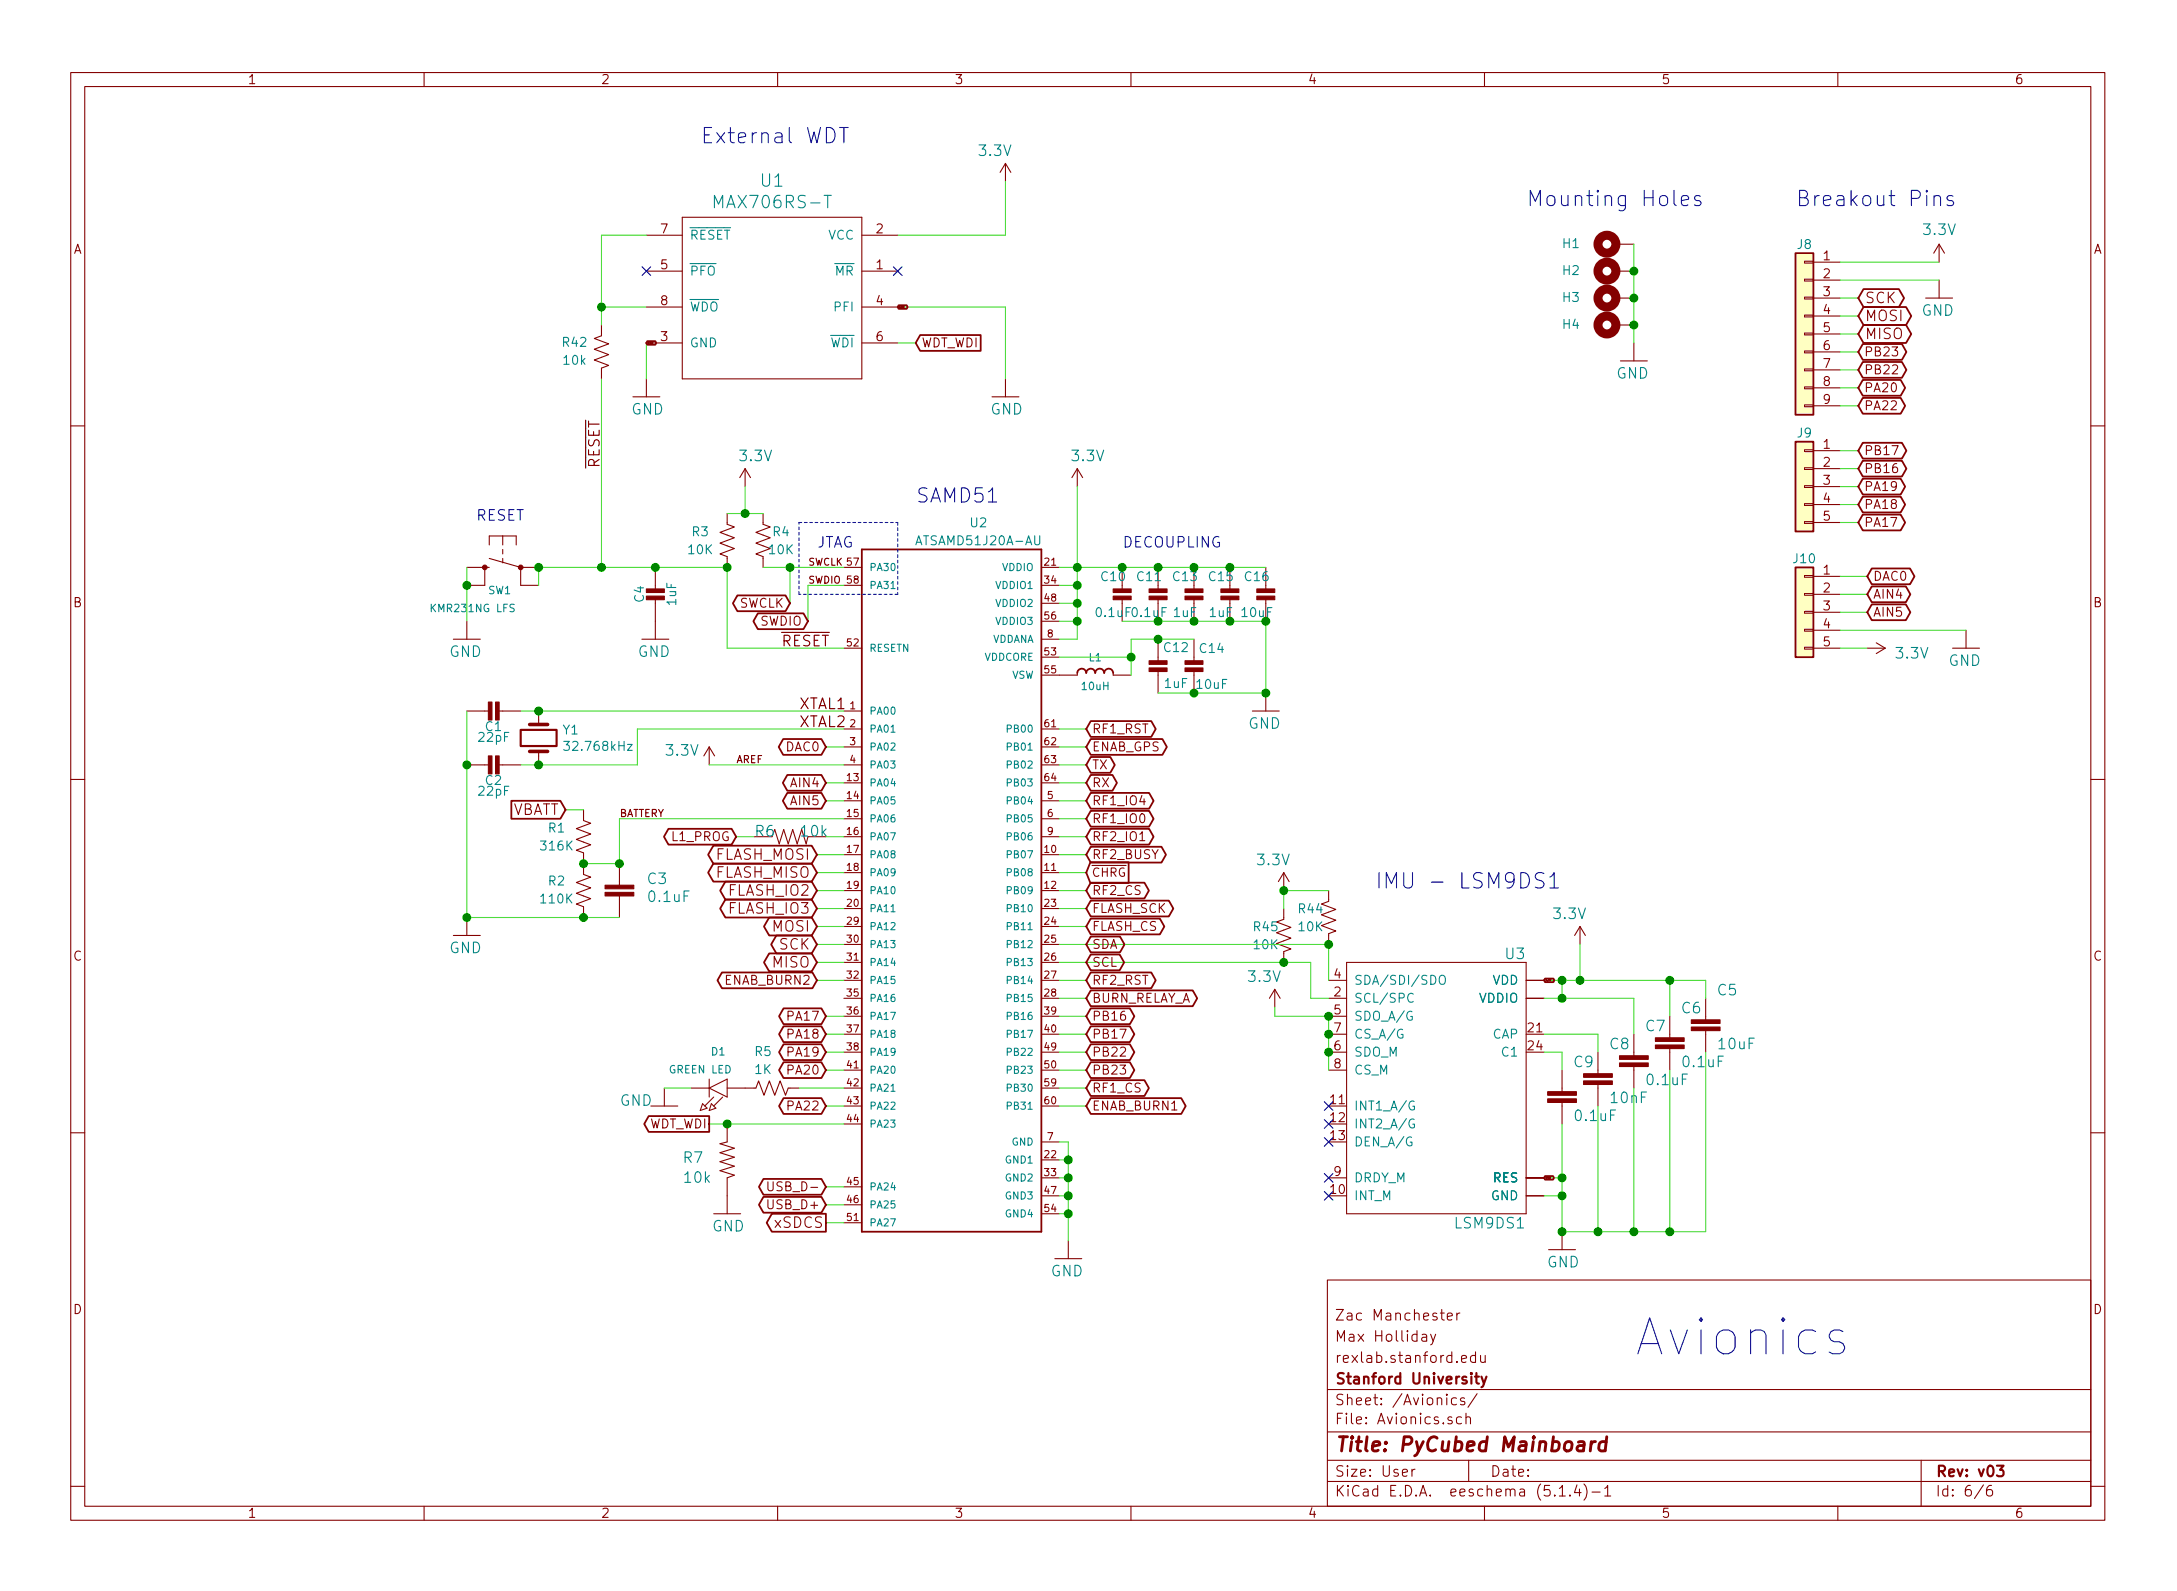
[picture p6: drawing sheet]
EESchema Schematic File Version 4
LIBS:mainboard-cache
EELAYER 30 0
EELAYER END
$Descr User 12117 8851
encoding utf-8
Sheet 6 6
Title "PyCubed Mainboard"
Date ""
Rev "v03"
Comp "Stanford University"
Comment1 "rexlab.stanford.edu"
Comment2 "Max Holliday"
Comment3 "Zac Manchester"
Comment4 ""
$EndDescr
Wire Wire Line
	3600 1900 3600 2100
Text GLabel 3600 1900 2    10   BiDi ~ 0
GND
Wire Wire Line
	8600 6550 8700 6550
Wire Wire Line
	8700 6550 8700 6250
Wire Wire Line
	8600 6650 8700 6650
Wire Wire Line
	8700 6650 8700 6550
Wire Wire Line
	8700 6650 8700 6850
Wire Wire Line
	9500 5850 9500 6850
Wire Wire Line
	9300 5950 9300 6850
Wire Wire Line
	9500 6850 9300 6850
Wire Wire Line
	9100 6050 9100 6850
Wire Wire Line
	9300 6850 9100 6850
Wire Wire Line
	8900 6150 8900 6850
Wire Wire Line
	9100 6850 8900 6850
Wire Wire Line
	8900 6850 8700 6850
Connection ~ 8700 6550
Connection ~ 8700 6650
Connection ~ 9300 6850
Connection ~ 9100 6850
Connection ~ 8900 6850
Connection ~ 8700 6850
Text GLabel 8600 6550 2    10   BiDi ~ 0
GND
Wire Wire Line
	5000 1700 5600 1700
Wire Wire Line
	5600 1700 5600 2100
Text GLabel 5000 1700 2    10   BiDi ~ 0
GND
Wire Wire Line
	8600 5450 8700 5450
Wire Wire Line
	8700 5450 8800 5450
Wire Wire Line
	8800 5450 9300 5450
Wire Wire Line
	9300 5450 9500 5450
Wire Wire Line
	9500 5450 9500 5550
Wire Wire Line
	8600 5550 8700 5550
Wire Wire Line
	8700 5550 8700 5450
Wire Wire Line
	8800 5250 8800 5450
Wire Wire Line
	9300 5650 9300 5450
Wire Wire Line
	8700 5550 9100 5550
Wire Wire Line
	9100 5550 9100 5750
Connection ~ 8700 5450
Connection ~ 8800 5450
Connection ~ 9300 5450
Connection ~ 8700 5550
Text GLabel 8600 5450 2    10   BiDi ~ 0
3.3V
Wire Wire Line
	7400 5550 7300 5550
Wire Wire Line
	7300 5550 7300 5350
Wire Wire Line
	7400 5250 7400 5450
Wire Wire Line
	5900 4250 6050 4250
Text GLabel 6050 4250 2    50   BiDi ~ 0
TX
Wire Wire Line
	5900 4350 6050 4350
Text GLabel 6050 4350 2    50   BiDi ~ 0
RX
Wire Wire Line
	6050 4150 5900 4150
Text GLabel 6050 4150 2    50   BiDi ~ 0
ENAB_GPS
Wire Wire Line
	3600 1300 3350 1300
Wire Wire Line
	3350 1800 3350 1700
Wire Wire Line
	4700 5450 4550 5450
Text GLabel 4550 5450 0    50   BiDi ~ 0
ENAB_BURN2
Wire Wire Line
	8600 5750 8900 5750
Wire Wire Line
	8900 5750 8900 5850
Wire Wire Line
	8600 5850 8700 5850
Wire Wire Line
	8700 5850 8700 5950
Wire Wire Line
	5900 6150 6050 6150
Text GLabel 6050 6150 2    50   BiDi ~ 0
ENAB_BURN1
Wire Wire Line
	5100 1900 5000 1900
Wire Wire Line
	4700 6250 4050 6250
Wire Wire Line
	5900 5550 6050 5550
Text GLabel 6050 5550 2    50   BiDi ~ 0
BURN_RELAY_A
Wire Wire Line
	4200 4650 4100 4650
Text GLabel 4100 4650 0    50   BiDi ~ 0
L1_PROG
Wire Wire Line
	4700 4650 4600 4650
Wire Wire Line
	5600 1300 5000 1300
$Comp
L mainboard:LSM9DS1 U?
U 1 1
P 8000 6050
AR Path="/C6A83FC2" Ref="U?"  Part="1" 
AR Path="/5CEC5A72/C6A83FC2" Ref="U3"  Part="1" 
F 0 "U3" H 7500 6800 59  0000 L CNN
F 1 "LSM9DS1" H 7500 5300 59  0000 L CNN
F 2 "custom-footprints:LSM9DS1" H 8000 6050 50  0001 C CNN
F 3 "" H 8000 6050 50  0001 C CNN
	1    8000 6050
	-1   0    0    -1  
$EndComp
$Comp
L mainboard:10UF-6.3V-20%(0603) C?
U 1 1
P 9500 5750
AR Path="/E7D47EA7" Ref="C?"  Part="1" 
AR Path="/5CEC5A72/E7D47EA7" Ref="C5"  Part="1" 
F 0 "C5" H 9560 5965 59  0000 L BNN
F 1 "10uF" H 9560 5665 59  0000 L BNN
F 2 "Capacitor_SMD:C_0603_1608Metric" H 9500 5750 50  0001 C CNN
F 3 "" H 9500 5750 50  0001 C CNN
	1    9500 5750
	1    0    0    -1  
$EndComp
$Comp
L mainboard:0.1UF-25V(+80_-20%)(0603) C?
U 1 1
P 9300 5850
AR Path="/C8DDE19D" Ref="C?"  Part="1" 
AR Path="/5CEC5A72/C8DDE19D" Ref="C6"  Part="1" 
F 0 "C6" H 9360 6065 59  0000 L BNN
F 1 "0.1uF" H 9360 5765 59  0000 L BNN
F 2 "Capacitor_SMD:C_0603_1608Metric" H 9300 5850 50  0001 C CNN
F 3 "" H 9300 5850 50  0001 C CNN
	1    9300 5850
	1    0    0    -1  
$EndComp
$Comp
L mainboard:0.1UF-25V(+80_-20%)(0603) C?
U 1 1
P 9100 5950
AR Path="/88676885" Ref="C?"  Part="1" 
AR Path="/5CEC5A72/88676885" Ref="C7"  Part="1" 
F 0 "C7" H 9160 6165 59  0000 L BNN
F 1 "0.1uF" H 9160 5865 59  0000 L BNN
F 2 "Capacitor_SMD:C_0603_1608Metric" H 9100 5950 50  0001 C CNN
F 3 "" H 9100 5950 50  0001 C CNN
	1    9100 5950
	1    0    0    -1  
$EndComp
$Comp
L mainboard:0.1UF-25V(+80_-20%)(0603) C?
U 1 1
P 8700 6150
AR Path="/2BF069D8" Ref="C?"  Part="1" 
AR Path="/5CEC5A72/2BF069D8" Ref="C9"  Part="1" 
F 0 "C9" H 8760 6365 59  0000 L BNN
F 1 "0.1uF" H 8760 6065 59  0000 L BNN
F 2 "Capacitor_SMD:C_0603_1608Metric" H 8700 6150 50  0001 C CNN
F 3 "" H 8700 6150 50  0001 C CNN
	1    8700 6150
	1    0    0    -1  
$EndComp
$Comp
L mainboard:10NF_10000PF-50V-10%(0603) C?
U 1 1
P 8900 6050
AR Path="/E69E6156" Ref="C?"  Part="1" 
AR Path="/5CEC5A72/E69E6156" Ref="C8"  Part="1" 
F 0 "C8" H 8960 6265 59  0000 L BNN
F 1 "10nF" H 8960 5965 59  0000 L BNN
F 2 "Capacitor_SMD:C_0603_1608Metric" H 8900 6050 50  0001 C CNN
F 3 "" H 8900 6050 50  0001 C CNN
	1    8900 6050
	1    0    0    -1  
$EndComp
$Comp
L mainboard:3.3V #SUPPLY?
U 1 1
P 8800 5250
AR Path="/F54A36B8" Ref="#SUPPLY?"  Part="1" 
AR Path="/5CEC5A72/F54A36B8" Ref="#SUPPLY03"  Part="1" 
F 0 "#SUPPLY03" H 8800 5250 50  0001 C CNN
F 1 "3.3V" H 8760 5390 59  0000 L BNN
F 2 "" H 8800 5250 50  0001 C CNN
F 3 "" H 8800 5250 50  0001 C CNN
	1    8800 5250
	-1   0    0    -1  
$EndComp
$Comp
L mainboard:GND #GND?
U 1 1
P 3600 2200
AR Path="/21137572" Ref="#GND?"  Part="1" 
AR Path="/5CEC5A72/21137572" Ref="#GND06"  Part="1" 
F 0 "#GND06" H 3600 2200 50  0001 C CNN
F 1 "GND" H 3500 2100 59  0000 L BNN
F 2 "" H 3600 2200 50  0001 C CNN
F 3 "" H 3600 2200 50  0001 C CNN
	1    3600 2200
	-1   0    0    -1  
$EndComp
$Comp
L mainboard:GND #GND?
U 1 1
P 8700 6950
AR Path="/4877C9E2" Ref="#GND?"  Part="1" 
AR Path="/5CEC5A72/4877C9E2" Ref="#GND07"  Part="1" 
F 0 "#GND07" H 8700 6950 50  0001 C CNN
F 1 "GND" H 8600 6850 59  0000 L BNN
F 2 "" H 8700 6950 50  0001 C CNN
F 3 "" H 8700 6950 50  0001 C CNN
	1    8700 6950
	-1   0    0    -1  
$EndComp
$Comp
L mainboard:10KOHM-1_10W-1%(0603)0603 R?
U 1 1
P 4400 4650
AR Path="/B13F4994" Ref="R?"  Part="1" 
AR Path="/5CEC5A72/B13F4994" Ref="R6"  Part="1" 
F 0 "R6" H 4200 4650 59  0000 L BNN
F 1 "10k" H 4450 4650 59  0000 L BNN
F 2 "Resistor_SMD:R_0603_1608Metric" H 4400 4650 50  0001 C CNN
F 3 "" H 4400 4650 50  0001 C CNN
	1    4400 4650
	1    0    0    -1  
$EndComp
$Comp
L mainboard:GND #GND?
U 1 1
P 5600 2200
AR Path="/A606055F" Ref="#GND?"  Part="1" 
AR Path="/5CEC5A72/A606055F" Ref="#GND01"  Part="1" 
F 0 "#GND01" H 5600 2200 50  0001 C CNN
F 1 "GND" H 5500 2100 59  0000 L BNN
F 2 "" H 5600 2200 50  0001 C CNN
F 3 "" H 5600 2200 50  0001 C CNN
	1    5600 2200
	-1   0    0    -1  
$EndComp
$Comp
L mainboard:3.3V #SUPPLY?
U 1 1
P 5600 1000
AR Path="/26B7FE90" Ref="#SUPPLY?"  Part="1" 
AR Path="/5CEC5A72/26B7FE90" Ref="#SUPPLY01"  Part="1" 
F 0 "#SUPPLY01" H 5600 1000 50  0001 C CNN
F 1 "3.3V" H 5560 1140 59  0000 L BNN
F 2 "" H 5600 1000 50  0001 C CNN
F 3 "" H 5600 1000 50  0001 C CNN
	1    5600 1000
	-1   0    0    -1  
$EndComp
$Comp
L mainboard:R-US_R0603 R?
U 1 1
P 4050 6450
AR Path="/D5C8DAFA" Ref="R?"  Part="1" 
AR Path="/5CEC5A72/D5C8DAFA" Ref="R7"  Part="1" 
F 0 "R7" V 4091 6200 59  0000 L BNN
F 1 "10k" V 3980 6200 59  0000 L BNN
F 2 "Resistor_SMD:R_0603_1608Metric" H 4050 6450 50  0001 C CNN
F 3 "" H 4050 6450 50  0001 C CNN
	1    4050 6450
	0    1    -1   0   
$EndComp
$Comp
L mainboard:GND #GND?
U 1 1
P 4050 6750
AR Path="/4ECAD228" Ref="#GND?"  Part="1" 
AR Path="/5CEC5A72/4ECAD228" Ref="#GND010"  Part="1" 
F 0 "#GND010" H 4050 6750 50  0001 C CNN
F 1 "GND" H 3950 6650 59  0000 L BNN
F 2 "" H 4050 6750 50  0001 C CNN
F 3 "" H 4050 6750 50  0001 C CNN
	1    4050 6750
	-1   0    0    -1  
$EndComp
Text Notes 8700 4950 2    85   ~ 0
IMU - LSM9DS1
Text Notes 3900 800  0    85   ~ 0
External WDT
Wire Wire Line
	3950 4250 4700 4250
$Comp
L mainboard:CAP_CERAMIC0805-NOOUTLINE-Adafruit_Feather_M4_Express-eagle-import-lab64_SAM32-rescue-SAMD-10-rescue-SAM32-rescue C?
U 1 1
P 7050 3350
AR Path="/5BCFDB7D/5CF0D226" Ref="C?"  Part="1" 
AR Path="/5CF0D226" Ref="C?"  Part="1" 
AR Path="/5CEC5A72/5CF0D226" Ref="C16"  Part="1" 
F 0 "C16" H 7000 3500 50  0000 C CNN
F 1 "10uF" H 7000 3300 50  0000 C CNN
F 2 "Capacitor_SMD:C_0603_1608Metric" H 7050 3350 50  0001 C CNN
F 3 "" H 7050 3350 50  0001 C CNN
	1    7050 3350
	1    0    0    -1  
$EndComp
$Comp
L mainboard:CAP_CERAMIC0603_NO-Adafruit_Feather_M4_Express-eagle-import-lab64_SAM32-rescue-SAMD-10-rescue-SAM32-rescue C?
U 1 1
P 6850 3350
AR Path="/5BCFDB7D/5CF0D22C" Ref="C?"  Part="1" 
AR Path="/5CF0D22C" Ref="C?"  Part="1" 
AR Path="/5CEC5A72/5CF0D22C" Ref="C15"  Part="1" 
F 0 "C15" H 6800 3500 50  0000 C CNN
F 1 "1uF" H 6800 3300 50  0000 C CNN
F 2 "Capacitor_SMD:C_0603_1608Metric" H 6850 3350 50  0001 C CNN
F 3 "" H 6850 3350 50  0001 C CNN
	1    6850 3350
	1    0    0    -1  
$EndComp
$Comp
L mainboard:CAP_CERAMIC0603_NO-Adafruit_Feather_M4_Express-eagle-import-lab64_SAM32-rescue-SAMD-10-rescue-SAM32-rescue C?
U 1 1
P 6650 3350
AR Path="/5BCFDB7D/5CF0D232" Ref="C?"  Part="1" 
AR Path="/5CF0D232" Ref="C?"  Part="1" 
AR Path="/5CEC5A72/5CF0D232" Ref="C13"  Part="1" 
F 0 "C13" H 6600 3500 50  0000 C CNN
F 1 "1uF" H 6600 3300 50  0000 C CNN
F 2 "Capacitor_SMD:C_0603_1608Metric" H 6650 3350 50  0001 C CNN
F 3 "" H 6650 3350 50  0001 C CNN
	1    6650 3350
	1    0    0    -1  
$EndComp
Text Label 4350 3600 0    59   ~ 0
~RESET
Wire Wire Line
	5900 3650 6300 3650
Wire Wire Line
	6300 3650 6300 3750
$Comp
L mainboard:CAP_CERAMIC0603_NO-Adafruit_Feather_M4_Express-eagle-import-lab64_SAM32-rescue-SAMD-10-rescue-SAM32-rescue C?
U 1 1
P 3650 3250
AR Path="/5BCFDB7D/5CF0D241" Ref="C?"  Part="1" 
AR Path="/5CF0D241" Ref="C?"  Part="1" 
AR Path="/5CEC5A72/5CF0D241" Ref="C4"  Part="1" 
F 0 "C4" V 3560 3299 50  0000 C CNN
F 1 "1uF" V 3740 3299 50  0000 C CNN
F 2 "Capacitor_SMD:C_0603_1608Metric" H 3650 3250 50  0001 C CNN
F 3 "" H 3650 3250 50  0001 C CNN
	1    3650 3250
	1    0    0    1   
$EndComp
$Comp
L mainboard:INDUCTOR-Adafruit_Feather_M4_Express-eagle-import-lab64_SAM32-rescue-SAMD-10-rescue-SAM32-rescue L?
U 1 1
P 6100 3750
AR Path="/5BCFDB7D/5CF0D253" Ref="L?"  Part="1" 
AR Path="/5CF0D253" Ref="L?"  Part="1" 
AR Path="/5CEC5A72/5CF0D253" Ref="L1"  Part="1" 
F 0 "L1" H 6100 3850 42  0000 C CNN
F 1 "10uH" H 6100 3690 42  0000 C CNN
F 2 "Inductor_SMD:L_0806_2016Metric" H 6100 3750 50  0001 C CNN
F 3 "https://product.tdk.com/info/en/catalog/datasheets/inductor_commercial_power_vls201610hbx-1_en.pdf" H 6100 3750 50  0001 C CNN
	1    6100 3750
	-1   0    0    -1  
$EndComp
Wire Wire Line
	5900 3550 6000 3550
Wire Wire Line
	6000 3550 6000 3450
Wire Wire Line
	5900 3150 6000 3150
Connection ~ 6000 3150
Wire Wire Line
	6000 3150 6000 2700
Wire Wire Line
	5900 3250 6000 3250
Connection ~ 6000 3250
Wire Wire Line
	6000 3250 6000 3150
Wire Wire Line
	5900 3350 6000 3350
Connection ~ 6000 3350
Wire Wire Line
	6000 3350 6000 3250
Wire Wire Line
	5900 3450 6000 3450
Connection ~ 6000 3450
Wire Wire Line
	6000 3450 6000 3350
$Comp
L mainboard:SWITCH_TACT_SMT4.6X2.8-Adafruit_Feather_M4_Express-eagle-import-lab64_SAM32-rescue-SAMD-10-rescue-SAM32-rescue SW?
U 1 1
P 2800 3150
AR Path="/5BCFDB7D/5CF0D299" Ref="SW?"  Part="1" 
AR Path="/5CF0D299" Ref="SW?"  Part="1" 
AR Path="/5CEC5A72/5CF0D299" Ref="SW1"  Part="1" 
F 0 "SW1" H 2750 3000 42  0000 L BNN
F 1 "KMR231NG LFS" H 2725 2900 42  0000 L BNN
F 2 "Adafruit Feather M4 Express:BTN_KMR2_4.6X2.8" H 2800 3150 50  0001 C CNN
F 3 "https://www.ckswitches.com/media/1479/kmr2.pdf" H 2800 3150 50  0001 C CNN
	1    2800 3150
	-1   0    0    -1  
$EndComp
Wire Wire Line
	2600 3150 2600 3250
Wire Wire Line
	5900 6350 5950 6350
Wire Wire Line
	5950 6350 5950 6450
Wire Wire Line
	5900 6450 5950 6450
Connection ~ 5950 6450
Wire Wire Line
	5950 6450 5950 6550
Wire Wire Line
	5900 6550 5950 6550
Connection ~ 5950 6550
Wire Wire Line
	5950 6550 5950 6650
Wire Wire Line
	5900 6650 5950 6650
Connection ~ 5950 6650
Wire Wire Line
	5950 6650 5950 6750
Wire Wire Line
	5900 6750 5950 6750
Connection ~ 5950 6750
Wire Wire Line
	5950 6750 5950 6900
$Comp
L mainboard:CAP_CERAMIC0603_NO-Adafruit_Feather_M4_Express-eagle-import-lab64_SAM32-rescue-SAMD-10-rescue-SAM32-rescue C?
U 1 1
P 2700 3950
AR Path="/5BCFDB7D/5CF0D2B6" Ref="C?"  Part="1" 
AR Path="/5CF0D2B6" Ref="C?"  Part="1" 
AR Path="/5CEC5A72/5CF0D2B6" Ref="C1"  Part="1" 
F 0 "C1" V 2610 3999 50  0000 C CNN
F 1 "22pF" V 2550 4000 50  0000 C CNN
F 2 "Capacitor_SMD:C_0603_1608Metric" H 2700 3950 50  0001 C CNN
F 3 "" H 2700 3950 50  0001 C CNN
	1    2700 3950
	0    1    -1   0   
$EndComp
$Comp
L mainboard:CAP_CERAMIC0603_NO-Adafruit_Feather_M4_Express-eagle-import-lab64_SAM32-rescue-SAMD-10-rescue-SAM32-rescue C?
U 1 1
P 2700 4250
AR Path="/5BCFDB7D/5CF0D2BC" Ref="C?"  Part="1" 
AR Path="/5CF0D2BC" Ref="C?"  Part="1" 
AR Path="/5CEC5A72/5CF0D2BC" Ref="C2"  Part="1" 
F 0 "C2" V 2610 4299 50  0000 C CNN
F 1 "22pF" V 2550 4300 50  0000 C CNN
F 2 "Capacitor_SMD:C_0603_1608Metric" H 2700 4250 50  0001 C CNN
F 3 "" H 2700 4250 50  0001 C CNN
	1    2700 4250
	0    1    -1   0   
$EndComp
Wire Wire Line
	3550 4250 3550 4050
Wire Wire Line
	3550 4050 4700 4050
Wire Wire Line
	2600 3950 2600 4250
Wire Wire Line
	4700 3600 4050 3600
Wire Wire Line
	4050 3600 4050 3150
Wire Wire Line
	4050 2850 4150 2850
Connection ~ 4150 2850
Wire Wire Line
	4150 2850 4250 2850
Connection ~ 6650 3150
Text Notes 6250 3050 0    59   ~ 0
DECOUPLING\n
Text Label 4450 3950 0    60   ~ 0
XTAL1
Text Label 4450 4050 0    60   ~ 0
XTAL2
$Comp
L Device:R_US R4
U 1 1
P 4250 3000
F 0 "R4" H 4350 3050 50  0000 C CNN
F 1 "10K" H 4350 2950 50  0000 C CNN
F 2 "Resistor_SMD:R_0603_1608Metric" V 4290 2990 50  0001 C CNN
F 3 "~" H 4250 3000 50  0001 C CNN
	1    4250 3000
	1    0    0    -1  
$EndComp
$Comp
L Device:R_US R3
U 1 1
P 4050 3000
F 0 "R3" H 3900 3050 50  0000 C CNN
F 1 "10K" H 3900 2950 50  0000 C CNN
F 2 "Resistor_SMD:R_0603_1608Metric" V 4090 2990 50  0001 C CNN
F 3 "~" H 4050 3000 50  0001 C CNN
	1    4050 3000
	1    0    0    -1  
$EndComp
Connection ~ 4050 3150
Wire Wire Line
	4150 2700 4150 2850
Wire Wire Line
	6650 3450 6850 3450
Text Notes 4550 3050 0    59   ~ 0
JTAG\n
Wire Notes Line
	5000 3300 4450 3300
Wire Notes Line
	4450 3300 4450 2900
Wire Notes Line
	4450 2900 5000 2900
Wire Notes Line
	5000 2900 5000 3300
Wire Wire Line
	2600 3250 2600 3450
Connection ~ 2600 3250
Wire Wire Line
	3000 3250 3000 3150
Connection ~ 3000 3150
Text Notes 2650 2900 0    59   ~ 0
RESET
Connection ~ 3650 3150
Wire Wire Line
	3650 3150 4050 3150
$Comp
L mainboard:CAP_CERAMIC0603_NO-Adafruit_Feather_M4_Express-eagle-import-lab64_SAM32-rescue-SAMD-10-rescue-SAM32-rescue C?
U 1 1
P 6450 3350
AR Path="/5BCFDB7D/5CF0D39D" Ref="C?"  Part="1" 
AR Path="/5CF0D39D" Ref="C?"  Part="1" 
AR Path="/5CEC5A72/5CF0D39D" Ref="C11"  Part="1" 
F 0 "C11" H 6400 3500 50  0000 C CNN
F 1 "0.1uF" H 6400 3300 50  0000 C CNN
F 2 "Capacitor_SMD:C_0603_1608Metric" H 6450 3350 50  0001 C CNN
F 3 "" H 6450 3350 50  0001 C CNN
	1    6450 3350
	1    0    0    -1  
$EndComp
Wire Wire Line
	6450 3150 6650 3150
Wire Wire Line
	6650 3450 6450 3450
Connection ~ 6650 3450
Wire Wire Line
	6300 3650 6300 3550
Connection ~ 6300 3650
Connection ~ 6650 3850
Wire Wire Line
	6450 3850 6650 3850
Wire Wire Line
	6650 3150 6850 3150
Connection ~ 6850 3150
Connection ~ 6850 3450
Wire Wire Line
	6850 3450 7050 3450
Wire Wire Line
	6850 3150 7050 3150
Connection ~ 6450 3150
Wire Wire Line
	6000 3150 6250 3150
Connection ~ 7050 3450
Wire Wire Line
	7050 3450 7050 3850
Text Label 4500 3150 0    39   ~ 0
SWCLK
Text Label 4500 3250 0    39   ~ 0
SWDIO
Connection ~ 2600 4250
Wire Wire Line
	2600 4250 2600 5100
Wire Wire Line
	4450 6050 4700 6050
$Comp
L Device:R_US R5
U 1 1
P 4300 6050
F 0 "R5" V 4500 6100 50  0000 C CNN
F 1 "1K" V 4400 6100 50  0000 C CNN
F 2 "Resistor_SMD:R_0603_1608Metric" V 4340 6040 50  0001 C CNN
F 3 "~" H 4300 6050 50  0001 C CNN
	1    4300 6050
	0    -1   -1   0   
$EndComp
$Comp
L mainboard:LED0805_NOOUTLINE-Adafruit_Feather_M4_Express-eagle-import-lab64_SAM32-rescue-SAMD-10-rescue-SAM32-rescue D?
U 1 1
P 3950 6050
AR Path="/5BCFDB7D/5CF0D40F" Ref="D?"  Part="1" 
AR Path="/5CF0D40F" Ref="D?"  Part="1" 
AR Path="/5CEC5A72/5CF0D40F" Ref="D1"  Part="1" 
F 0 "D1" H 3900 5850 42  0000 C CNN
F 1 "GREEN LED" H 4000 5950 42  0000 C CNN
F 2 "LED_SMD:LED_0603_1608Metric" H 3950 6050 50  0001 C CNN
F 3 "" H 3950 6050 50  0001 C CNN
	1    3950 6050
	-1   0    0    1   
$EndComp
Wire Wire Line
	3850 6050 3700 6050
Wire Wire Line
	4600 6800 4700 6800
Text GLabel 4600 6800 0    59   Output ~ 0
xSDCS
Text Notes 5100 2800 0    79   ~ 0
SAMD51
Wire Wire Line
	4700 6700 4600 6700
Text GLabel 4600 6700 0    50   BiDi ~ 0
USB_D+
Wire Wire Line
	4700 6600 4600 6600
Text GLabel 4600 6600 0    50   BiDi ~ 0
USB_D-
Text GLabel 4400 3350 0    50   BiDi ~ 0
SWCLK
Text GLabel 4500 3450 0    50   BiDi ~ 0
SWDIO
$Comp
L mainboard:3.3V #SUPPLY?
U 1 1
P 6000 2700
AR Path="/5CFBCD54" Ref="#SUPPLY?"  Part="1" 
AR Path="/5CEC5A72/5CFBCD54" Ref="#SUPPLY04"  Part="1" 
F 0 "#SUPPLY04" H 6000 2700 50  0001 C CNN
F 1 "3.3V" H 5960 2840 59  0000 L BNN
F 2 "" H 6000 2700 50  0001 C CNN
F 3 "" H 6000 2700 50  0001 C CNN
	1    6000 2700
	1    0    0    -1  
$EndComp
$Comp
L mainboard:3.3V #SUPPLY?
U 1 1
P 4150 2700
AR Path="/5CFBFDCC" Ref="#SUPPLY?"  Part="1" 
AR Path="/5CEC5A72/5CFBFDCC" Ref="#SUPPLY02"  Part="1" 
F 0 "#SUPPLY02" H 4150 2700 50  0001 C CNN
F 1 "3.3V" H 4110 2840 59  0000 L BNN
F 2 "" H 4150 2700 50  0001 C CNN
F 3 "" H 4150 2700 50  0001 C CNN
	1    4150 2700
	1    0    0    -1  
$EndComp
$Comp
L mainboard:GND #GND?
U 1 1
P 5950 7000
AR Path="/5CFD3B99" Ref="#GND?"  Part="1" 
AR Path="/5CEC5A72/5CFD3B99" Ref="#GND08"  Part="1" 
F 0 "#GND08" H 5950 7000 50  0001 C CNN
F 1 "GND" H 5850 6900 59  0000 L BNN
F 2 "" H 5950 7000 50  0001 C CNN
F 3 "" H 5950 7000 50  0001 C CNN
	1    5950 7000
	1    0    0    -1  
$EndComp
$Comp
L mainboard:GND #GND?
U 1 1
P 3700 6150
AR Path="/5CFD48B4" Ref="#GND?"  Part="1" 
AR Path="/5CEC5A72/5CFD48B4" Ref="#GND05"  Part="1" 
F 0 "#GND05" H 3700 6150 50  0001 C CNN
F 1 "GND" H 3450 6150 59  0000 L BNN
F 2 "" H 3700 6150 50  0001 C CNN
F 3 "" H 3700 6150 50  0001 C CNN
	1    3700 6150
	1    0    0    -1  
$EndComp
$Comp
L mainboard:GND #GND?
U 1 1
P 7050 3950
AR Path="/5CFD4BD6" Ref="#GND?"  Part="1" 
AR Path="/5CEC5A72/5CFD4BD6" Ref="#GND09"  Part="1" 
F 0 "#GND09" H 7050 3950 50  0001 C CNN
F 1 "GND" H 6950 3850 59  0000 L BNN
F 2 "" H 7050 3950 50  0001 C CNN
F 3 "" H 7050 3950 50  0001 C CNN
	1    7050 3950
	1    0    0    -1  
$EndComp
Connection ~ 7050 3850
$Comp
L mainboard:GND #GND?
U 1 1
P 3650 3550
AR Path="/5CFD4F60" Ref="#GND?"  Part="1" 
AR Path="/5CEC5A72/5CFD4F60" Ref="#GND04"  Part="1" 
F 0 "#GND04" H 3650 3550 50  0001 C CNN
F 1 "GND" H 3550 3450 59  0000 L BNN
F 2 "" H 3650 3550 50  0001 C CNN
F 3 "" H 3650 3550 50  0001 C CNN
	1    3650 3550
	1    0    0    -1  
$EndComp
$Comp
L mainboard:GND #GND?
U 1 1
P 2600 5200
AR Path="/5CFD52FB" Ref="#GND?"  Part="1" 
AR Path="/5CEC5A72/5CFD52FB" Ref="#GND03"  Part="1" 
F 0 "#GND03" H 2600 5200 50  0001 C CNN
F 1 "GND" H 2500 5100 59  0000 L BNN
F 2 "" H 2600 5200 50  0001 C CNN
F 3 "" H 2600 5200 50  0001 C CNN
	1    2600 5200
	1    0    0    -1  
$EndComp
$Comp
L mainboard:GND #GND?
U 1 1
P 2600 3550
AR Path="/5CFD5573" Ref="#GND?"  Part="1" 
AR Path="/5CEC5A72/5CFD5573" Ref="#GND02"  Part="1" 
F 0 "#GND02" H 2600 3550 50  0001 C CNN
F 1 "GND" H 2500 3450 59  0000 L BNN
F 2 "" H 2600 3550 50  0001 C CNN
F 3 "" H 2600 3550 50  0001 C CNN
	1    2600 3550
	1    0    0    -1  
$EndComp
$Comp
L mainboard:3.3V #SUPPLY?
U 1 1
P 7100 5600
AR Path="/4F8E092B" Ref="#SUPPLY?"  Part="1" 
AR Path="/5CEC5A72/4F8E092B" Ref="#SUPPLY05"  Part="1" 
F 0 "#SUPPLY05" H 7100 5600 50  0001 C CNN
F 1 "3.3V" H 7060 5740 59  0000 L BNN
F 2 "" H 7100 5600 50  0001 C CNN
F 3 "" H 7100 5600 50  0001 C CNN
	1    7100 5600
	-1   0    0    -1  
$EndComp
Wire Wire Line
	7400 5950 7400 5850
Wire Wire Line
	7400 5650 7100 5650
Wire Wire Line
	7100 5650 7100 5600
Connection ~ 7400 5650
Connection ~ 7400 5750
Wire Wire Line
	7400 5750 7400 5650
Connection ~ 7400 5850
Wire Wire Line
	7400 5850 7400 5750
Text GLabel 6050 5150 2    50   BiDi ~ 0
FLASH_CS
Text GLabel 4550 4850 0    59   BiDi ~ 0
FLASH_MISO
Text GLabel 4550 4750 0    59   BiDi ~ 0
FLASH_MOSI
Text GLabel 6050 5050 2    50   BiDi ~ 0
FLASH_SCK
Wire Wire Line
	6050 5050 5900 5050
Wire Wire Line
	4550 4750 4700 4750
Wire Wire Line
	4550 4850 4700 4850
Text GLabel 4550 4950 0    59   BiDi ~ 0
FLASH_IO2
Text GLabel 4550 5050 0    59   BiDi ~ 0
FLASH_IO3
Wire Wire Line
	4550 4950 4700 4950
Wire Wire Line
	4700 5050 4550 5050
Wire Wire Line
	6050 5150 5900 5150
Text GLabel 4550 5150 0    59   BiDi ~ 0
MOSI
Text GLabel 4550 5250 0    59   BiDi ~ 0
SCK
Text GLabel 4550 5350 0    59   BiDi ~ 0
MISO
Wire Wire Line
	4550 5150 4700 5150
Wire Wire Line
	4550 5250 4700 5250
Wire Wire Line
	4550 5350 4700 5350
Wire Wire Line
	4250 3150 4400 3150
Wire Wire Line
	4500 3250 4500 3450
Wire Wire Line
	4400 3350 4400 3150
Connection ~ 4400 3150
$Comp
L Device:Crystal Y1
U 1 1
P 3000 4100
F 0 "Y1" V 2954 4231 50  0000 L CNN
F 1 "32.768kHz" V 3045 4231 50  0000 L CNN
F 2 "Crystal:Crystal_SMD_3215-2Pin_3.2x1.5mm" H 3000 4100 50  0001 C CNN
F 3 "~" H 3000 4100 50  0001 C CNN
	1    3000 4100
	0    1    1    0   
$EndComp
Wire Wire Line
	2900 3950 3000 3950
Wire Wire Line
	2900 4250 3000 4250
Connection ~ 3000 3950
Wire Wire Line
	3000 3950 4700 3950
Connection ~ 3000 4250
Wire Wire Line
	3000 4250 3550 4250
$Comp
L mainboard:CAP_CERAMIC0603_NO-Adafruit_Feather_M4_Express-eagle-import-lab64_SAM32-rescue-SAMD-10-rescue-SAM32-rescue C?
U 1 1
P 6250 3350
AR Path="/5BCFDB7D/5D39F8DC" Ref="C?"  Part="1" 
AR Path="/5D39F8DC" Ref="C?"  Part="1" 
AR Path="/5CEC5A72/5D39F8DC" Ref="C10"  Part="1" 
F 0 "C10" H 6200 3500 50  0000 C CNN
F 1 "0.1uF" H 6200 3300 50  0000 C CNN
F 2 "Capacitor_SMD:C_0603_1608Metric" H 6250 3350 50  0001 C CNN
F 3 "" H 6250 3350 50  0001 C CNN
	1    6250 3350
	1    0    0    -1  
$EndComp
Connection ~ 6250 3150
Wire Wire Line
	6250 3150 6450 3150
Wire Wire Line
	6450 3450 6250 3450
Connection ~ 6450 3450
Connection ~ 6450 3550
Wire Wire Line
	6450 3550 6650 3550
Wire Wire Line
	6300 3550 6450 3550
Wire Wire Line
	6650 3850 7050 3850
$Comp
L mainboard:CAP_CERAMIC0603_NO-Adafruit_Feather_M4_Express-eagle-import-lab64_SAM32-rescue-SAMD-10-rescue-SAM32-rescue C?
U 1 1
P 6650 3750
AR Path="/5BCFDB7D/5CF0D259" Ref="C?"  Part="1" 
AR Path="/5CF0D259" Ref="C?"  Part="1" 
AR Path="/5CEC5A72/5CF0D259" Ref="C14"  Part="1" 
F 0 "C14" H 6550 3900 50  0000 C CNN
F 1 "10uF" H 6550 3700 50  0000 C CNN
F 2 "Capacitor_SMD:C_0603_1608Metric" H 6650 3750 50  0001 C CNN
F 3 "" H 6650 3750 50  0001 C CNN
	1    6650 3750
	-1   0    0    -1  
$EndComp
$Comp
L mainboard:CAP_CERAMIC0805-NOOUTLINE-Adafruit_Feather_M4_Express-eagle-import-lab64_SAM32-rescue-SAMD-10-rescue-SAM32-rescue C?
U 1 1
P 6450 3650
AR Path="/5BCFDB7D/5CF0D24D" Ref="C?"  Part="1" 
AR Path="/5CF0D24D" Ref="C?"  Part="1" 
AR Path="/5CEC5A72/5CF0D24D" Ref="C12"  Part="1" 
F 0 "C12" H 6550 3600 50  0000 C CNN
F 1 "1uF" H 6550 3800 50  0000 C CNN
F 2 "Capacitor_SMD:C_0603_1608Metric" H 6450 3650 50  0001 C CNN
F 3 "" H 6450 3650 50  0001 C CNN
	1    6450 3650
	1    0    0    1   
$EndComp
$Comp
L mainboard:3.3V #SUPPLY?
U 1 1
P 3950 4250
AR Path="/5D35BA4E" Ref="#SUPPLY?"  Part="1" 
AR Path="/5CEC5A72/5D35BA4E" Ref="#SUPPLY0101"  Part="1" 
F 0 "#SUPPLY0101" H 3950 4250 50  0001 C CNN
F 1 "3.3V" H 3700 4300 59  0000 L BNN
F 2 "" H 3950 4250 50  0001 C CNN
F 3 "" H 3950 4250 50  0001 C CNN
	1    3950 4250
	1    0    0    -1  
$EndComp
Connection ~ 2600 5100
Wire Wire Line
	3150 4500 3250 4500
Text GLabel 3150 4500 0    59   Input ~ 0
VBATT
Connection ~ 3250 5100
Wire Wire Line
	3450 5100 3250 5100
Wire Wire Line
	3450 4800 3450 4550
Connection ~ 3450 4800
$Comp
L mainboard:0.1UF-25V(+80_-20%)(0603) C?
U 1 1
P 3450 5000
AR Path="/5D2972EA" Ref="C?"  Part="1" 
AR Path="/5CEC5A72/5D2972EA" Ref="C3"  Part="1" 
F 0 "C3" H 3300 5150 59  0000 R TNN
F 1 "0.1uF" H 3300 5050 59  0000 R TNN
F 2 "Capacitor_SMD:C_0603_1608Metric" H 3450 5000 50  0001 C CNN
F 3 "" H 3450 5000 50  0001 C CNN
	1    3450 5000
	-1   0    0    -1  
$EndComp
Wire Wire Line
	3250 4800 3450 4800
Wire Wire Line
	3250 5100 2600 5100
Text Label 3450 4550 0    40   ~ 0
BATTERY
Connection ~ 3250 4800
$Comp
L Device:R_US R2
U 1 1
P 3250 4950
F 0 "R2" H 3400 4900 50  0000 C CNN
F 1 "110K" H 3400 5000 50  0000 C CNN
F 2 "Resistor_SMD:R_0603_1608Metric" V 3290 4940 50  0001 C CNN
F 3 "~" H 3250 4950 50  0001 C CNN
	1    3250 4950
	-1   0    0    1   
$EndComp
$Comp
L Device:R_US R1
U 1 1
P 3250 4650
F 0 "R1" H 3100 4700 50  0000 C CNN
F 1 "316K" H 3100 4600 50  0000 C CNN
F 2 "Resistor_SMD:R_0603_1608Metric" V 3290 4640 50  0001 C CNN
F 3 "~" H 3250 4650 50  0001 C CNN
	1    3250 4650
	1    0    0    -1  
$EndComp
Wire Wire Line
	4700 5750 4600 5750
Text GLabel 4600 5750 0    50   BiDi ~ 0
PA18
Wire Wire Line
	4050 6250 3950 6250
Connection ~ 4050 6250
Text GLabel 3950 6250 0    50   Output ~ 0
WDT_WDI
Wire Wire Line
	4700 5950 4600 5950
Text GLabel 4600 5950 0    50   BiDi ~ 0
PA20
Wire Wire Line
	4700 6150 4600 6150
Text GLabel 4600 6150 0    50   BiDi ~ 0
PA22
Wire Wire Line
	4700 5850 4600 5850
Text GLabel 4600 5850 0    50   BiDi ~ 0
PA19
Text GLabel 10350 1750 2    59   BiDi ~ 0
MOSI
Text GLabel 10350 1650 2    59   BiDi ~ 0
SCK
Text GLabel 10350 1850 2    59   BiDi ~ 0
MISO
Wire Wire Line
	10350 1750 10250 1750
Wire Wire Line
	10350 1650 10250 1650
Wire Wire Line
	10350 1850 10250 1850
Wire Wire Line
	6050 4850 5900 4850
Text GLabel 6050 4850 2    47   Input ~ 0
~CHRG
Text GLabel 6050 4550 2    50   BiDi ~ 0
RF1_IO0
Wire Wire Line
	6050 4550 5900 4550
Wire Wire Line
	5900 5250 7400 5250
Connection ~ 7150 5350
Connection ~ 7400 5250
Wire Wire Line
	5900 5350 7150 5350
Wire Wire Line
	7300 5350 7150 5350
Connection ~ 7150 4950
Wire Wire Line
	7150 4950 7150 5050
Wire Wire Line
	7400 4950 7150 4950
$Comp
L mainboard:3.3V #SUPPLY?
U 1 1
P 7150 4950
AR Path="/5D5D90F8" Ref="#SUPPLY?"  Part="1" 
AR Path="/5CEC5A72/5D5D90F8" Ref="#SUPPLY010"  Part="1" 
F 0 "#SUPPLY010" H 7150 4950 50  0001 C CNN
F 1 "3.3V" H 7110 5090 59  0000 L BNN
F 2 "" H 7150 4950 50  0001 C CNN
F 3 "" H 7150 4950 50  0001 C CNN
	1    7150 4950
	-1   0    0    -1  
$EndComp
$Comp
L Device:R_US R45
U 1 1
P 7150 5200
F 0 "R45" H 7250 5250 50  0000 C CNN
F 1 "10K" H 7250 5150 50  0000 C CNN
F 2 "Resistor_SMD:R_0603_1608Metric" V 7190 5190 50  0001 C CNN
F 3 "~" H 7150 5200 50  0001 C CNN
	1    7150 5200
	-1   0    0    -1  
$EndComp
$Comp
L Device:R_US R44
U 1 1
P 7400 5100
F 0 "R44" H 7500 5150 50  0000 C CNN
F 1 "10K" H 7500 5050 50  0000 C CNN
F 2 "Resistor_SMD:R_0603_1608Metric" V 7440 5090 50  0001 C CNN
F 3 "~" H 7400 5100 50  0001 C CNN
	1    7400 5100
	-1   0    0    -1  
$EndComp
$Comp
L symbols:MAX708RESA-T U1
U 1 1
P 5100 1400
F 0 "U1" H 5900 1808 69  0000 C CNN
F 1 "MAX706RS-T" H 5900 1688 69  0000 C CNN
F 2 "Package_SO:SO-8_3.9x4.9mm_P1.27mm" H 5100 1400 50  0001 C CNN
F 3 "" H 5100 1400 50  0001 C CNN
	1    5100 1400
	-1   0    0    -1  
$EndComp
Text GLabel 5100 1900 2    50   Input ~ 0
WDT_WDI
Text Label 3350 2600 1    59   ~ 0
~RESET
Wire Wire Line
	10250 2150 10350 2150
Text GLabel 10350 2150 2    50   BiDi ~ 0
PA20
Wire Wire Line
	10250 2250 10350 2250
Text GLabel 10350 2250 2    50   BiDi ~ 0
PA22
Wire Wire Line
	10250 1950 10350 1950
Text GLabel 10350 1950 2    50   BiDi ~ 0
PB23
Wire Wire Line
	10250 2050 10350 2050
Text GLabel 10350 2050 2    50   BiDi ~ 0
PB22
$Comp
L Connector_Generic:Conn_01x09 J8
U 1 1
P 10050 1850
F 0 "J8" H 10050 2350 50  0000 C CNN
F 1 "Conn_01x09" H 9968 2376 50  0001 C CNN
F 2 "Connector_PinHeader_2.54mm:PinHeader_1x09_P2.54mm_Vertical" H 10050 1850 50  0001 C CNN
F 3 "~" H 10050 1850 50  0001 C CNN
	1    10050 1850
	-1   0    0    -1  
$EndComp
$Comp
L mainboard:3.3V #SUPPLY?
U 1 1
P 10800 1450
AR Path="/5D370A56" Ref="#SUPPLY?"  Part="1" 
AR Path="/5CEC5A72/5D370A56" Ref="#SUPPLY0111"  Part="1" 
F 0 "#SUPPLY0111" H 10800 1450 50  0001 C CNN
F 1 "3.3V" H 10700 1600 59  0000 L BNN
F 2 "" H 10800 1450 50  0001 C CNN
F 3 "" H 10800 1450 50  0001 C CNN
	1    10800 1450
	-1   0    0    -1  
$EndComp
$Comp
L mainboard:GND #GND?
U 1 1
P 10800 1650
AR Path="/5D3722F9" Ref="#GND?"  Part="1" 
AR Path="/5CEC5A72/5D3722F9" Ref="#GND0101"  Part="1" 
F 0 "#GND0101" H 10800 1650 50  0001 C CNN
F 1 "GND" H 10700 1550 59  0000 L BNN
F 2 "" H 10800 1650 50  0001 C CNN
F 3 "" H 10800 1650 50  0001 C CNN
	1    10800 1650
	1    0    0    -1  
$EndComp
Wire Wire Line
	10250 1550 10800 1550
Wire Wire Line
	10800 1450 10250 1450
Wire Wire Line
	4700 4150 4600 4150
Text GLabel 4600 4150 0    50   BiDi ~ 0
DAC0
Wire Wire Line
	4700 5650 4600 5650
Text GLabel 4600 5650 0    50   BiDi ~ 0
PA17
$Comp
L Connector_Generic:Conn_01x05 J9
U 1 1
P 10050 2700
F 0 "J9" H 10050 3000 50  0000 C CNN
F 1 "Conn_01x05" V 9968 3026 50  0001 C CNN
F 2 "Connector_PinHeader_2.54mm:PinHeader_1x05_P2.54mm_Vertical" H 10050 2700 50  0001 C CNN
F 3 "~" H 10050 2700 50  0001 C CNN
	1    10050 2700
	-1   0    0    -1  
$EndComp
Wire Wire Line
	10250 2500 10350 2500
Text GLabel 10350 2500 2    50   BiDi ~ 0
PB17
Wire Wire Line
	10250 2600 10350 2600
Text GLabel 10350 2600 2    50   BiDi ~ 0
PB16
Wire Wire Line
	10250 2800 10350 2800
Wire Wire Line
	10250 2900 10350 2900
Text GLabel 10350 2900 2    50   BiDi ~ 0
PA17
Wire Wire Line
	10250 2700 10350 2700
$Comp
L Mechanical:MountingHole_Pad H1
U 1 1
P 9000 1350
F 0 "H1" V 9000 1600 50  0000 C CNN
F 1 "MountingHole_Pad" V 9146 1353 50  0001 C CNN
F 2 "MountingHole:MountingHole_3.2mm_M3_DIN965_Pad" H 9000 1350 50  0001 C CNN
F 3 "~" H 9000 1350 50  0001 C CNN
	1    9000 1350
	0    -1   -1   0   
$EndComp
$Comp
L mainboard:GND #GND?
U 1 1
P 9100 2000
AR Path="/5D4B6248" Ref="#GND?"  Part="1" 
AR Path="/5CEC5A72/5D4B6248" Ref="#GND0102"  Part="1" 
F 0 "#GND0102" H 9100 2000 50  0001 C CNN
F 1 "GND" H 9000 1900 59  0000 L BNN
F 2 "" H 9100 2000 50  0001 C CNN
F 3 "" H 9100 2000 50  0001 C CNN
	1    9100 2000
	1    0    0    -1  
$EndComp
Wire Wire Line
	9100 1350 9100 1500
$Comp
L Mechanical:MountingHole_Pad H2
U 1 1
P 9000 1500
F 0 "H2" V 9000 1750 50  0000 C CNN
F 1 "MountingHole_Pad" V 9146 1503 50  0001 C CNN
F 2 "MountingHole:MountingHole_3.2mm_M3_DIN965_Pad" H 9000 1500 50  0001 C CNN
F 3 "~" H 9000 1500 50  0001 C CNN
	1    9000 1500
	0    -1   -1   0   
$EndComp
Connection ~ 9100 1500
Wire Wire Line
	9100 1500 9100 1650
$Comp
L Mechanical:MountingHole_Pad H3
U 1 1
P 9000 1650
F 0 "H3" V 9000 1900 50  0000 C CNN
F 1 "MountingHole_Pad" V 9146 1653 50  0001 C CNN
F 2 "MountingHole:MountingHole_3.2mm_M3_DIN965_Pad" H 9000 1650 50  0001 C CNN
F 3 "~" H 9000 1650 50  0001 C CNN
	1    9000 1650
	0    -1   -1   0   
$EndComp
Connection ~ 9100 1650
Wire Wire Line
	9100 1650 9100 1800
$Comp
L Mechanical:MountingHole_Pad H4
U 1 1
P 9000 1800
F 0 "H4" V 9000 2050 50  0000 C CNN
F 1 "MountingHole_Pad" V 9146 1803 50  0001 C CNN
F 2 "MountingHole:MountingHole_3.2mm_M3_DIN965_Pad" H 9000 1800 50  0001 C CNN
F 3 "~" H 9000 1800 50  0001 C CNN
	1    9000 1800
	0    -1   -1   0   
$EndComp
Connection ~ 9100 1800
Wire Wire Line
	9100 1800 9100 1900
Wire Wire Line
	4500 3250 4700 3250
Wire Wire Line
	4400 3150 4700 3150
$Comp
L mainboard:ATSAMD51J20A-AU-ATSAMD51J20A-AU-lab64_SAM32-rescue-lab64_SAM32-rescue-SAMD-10-rescue-SAM32-rescue U2
U 1 1
P 5300 4950
F 0 "U2" H 5450 7000 50  0000 C CNN
F 1 "ATSAMD51J20A-AU" H 5450 6900 50  0000 C CNN
F 2 "custom-footprints:QFP50P1200X1200X120-64N" H 5300 4950 50  0001 L BNN
F 3 "Microchip" H 5300 4950 50  0001 L BNN
F 4 "120MHZ 1024KB Flash 64 TQFP PKG inTray 85CTemp, 64 TQFP 10x10x1mm TRAY" H 5300 4950 50  0001 L BNN "Field4"
F 5 "TQFP-64 Microchip" H 5300 4950 50  0001 L BNN "Field5"
F 6 "None" H 5300 4950 50  0001 L BNN "Field6"
F 7 "ATSAMD51J20A-AU" H 5300 4950 50  0001 L BNN "Field7"
F 8 "Unavailable" H 5300 4950 50  0001 L BNN "Field8"
	1    5300 4950
	1    0    0    -1  
$EndComp
Wire Wire Line
	5900 5650 6050 5650
Text GLabel 6050 5650 2    50   BiDi ~ 0
PB16
Wire Wire Line
	5900 5750 6050 5750
Text GLabel 6050 5750 2    50   BiDi ~ 0
PB17
Wire Wire Line
	5900 5850 6050 5850
Text GLabel 6050 5850 2    50   BiDi ~ 0
PB22
Wire Wire Line
	5900 5950 6050 5950
Text GLabel 6050 5950 2    50   BiDi ~ 0
PB23
Text GLabel 10350 2800 2    50   BiDi ~ 0
PA18
Text GLabel 10350 2700 2    50   BiDi ~ 0
PA19
Wire Wire Line
	5900 6050 6050 6050
Text GLabel 6050 6050 2    50   BiDi ~ 0
RF1_CS
Wire Wire Line
	5900 4050 6050 4050
Text GLabel 6050 4050 2    50   BiDi ~ 0
RF1_RST
$Comp
L Device:R_US R42
U 1 1
P 3350 1950
F 0 "R42" H 3200 1900 50  0000 C CNN
F 1 "10k" H 3200 2000 50  0000 C CNN
F 2 "Resistor_SMD:R_0603_1608Metric" V 3390 1940 50  0001 C CNN
F 3 "~" H 3350 1950 50  0001 C CNN
	1    3350 1950
	1    0    0    1   
$EndComp
Wire Wire Line
	3000 3150 3350 3150
Wire Wire Line
	3350 2100 3350 3150
Connection ~ 3350 3150
Wire Wire Line
	3350 3150 3650 3150
NoConn ~ 5000 1500
Wire Wire Line
	5600 1300 5600 1000
Wire Wire Line
	3600 1700 3350 1700
Connection ~ 3350 1700
Wire Wire Line
	3350 1700 3350 1300
Text Notes 10000 1150 0    85   ~ 0
Breakout Pins
Text Notes 8500 1150 0    85   ~ 0
Mounting Holes
Text Notes 9100 7550 0    200  ~ 0
Avionics
Text Label 4100 4250 0    40   ~ 0
AREF
NoConn ~ 7400 6150
NoConn ~ 7400 6250
NoConn ~ 7400 6350
NoConn ~ 7400 6550
NoConn ~ 7400 6650
NoConn ~ 3600 1500
Text GLabel 6050 4750 2    50   BiDi ~ 0
RF2_BUSY
Wire Wire Line
	6050 4750 5900 4750
Wire Wire Line
	5900 4950 6050 4950
Text GLabel 6050 4950 2    50   BiDi ~ 0
RF2_CS
Wire Wire Line
	5900 5450 6050 5450
Text GLabel 6050 5450 2    50   BiDi ~ 0
RF2_RST
$Comp
L Connector_Generic:Conn_01x05 J10
U 1 1
P 10050 3400
F 0 "J10" H 10050 3700 50  0000 C CNN
F 1 "Conn_01x05" V 9968 3726 50  0001 C CNN
F 2 "Connector_PinHeader_2.54mm:PinHeader_1x05_P2.54mm_Vertical" H 10050 3400 50  0001 C CNN
F 3 "~" H 10050 3400 50  0001 C CNN
	1    10050 3400
	-1   0    0    -1  
$EndComp
Text GLabel 10400 3200 2    50   BiDi ~ 0
DAC0
Wire Wire Line
	10400 3200 10250 3200
Text GLabel 6050 5350 2    50   BiDi ~ 0
SCL
Text GLabel 6050 5250 2    50   BiDi ~ 0
SDA
Wire Wire Line
	5900 4450 6050 4450
Text GLabel 6050 4450 2    50   BiDi ~ 0
RF1_IO4
Text GLabel 6050 4650 2    50   BiDi ~ 0
RF2_IO1
Wire Wire Line
	5900 4650 6050 4650
Wire Wire Line
	4700 4350 4600 4350
Text GLabel 4600 4350 0    50   BiDi ~ 0
AIN4
Wire Wire Line
	4700 4450 4600 4450
Text GLabel 4600 4450 0    50   BiDi ~ 0
AIN5
Text GLabel 10400 3300 2    50   BiDi ~ 0
AIN4
Wire Wire Line
	10400 3300 10250 3300
Text GLabel 10400 3400 2    50   BiDi ~ 0
AIN5
Wire Wire Line
	10400 3400 10250 3400
Wire Wire Line
	3450 4550 4700 4550
$Comp
L mainboard:3.3V #SUPPLY?
U 1 1
P 10400 3600
AR Path="/5DE0EDF6" Ref="#SUPPLY?"  Part="1" 
AR Path="/5CEC5A72/5DE0EDF6" Ref="#SUPPLY0115"  Part="1" 
F 0 "#SUPPLY0115" H 10400 3600 50  0001 C CNN
F 1 "3.3V" V 10400 3750 59  0000 L BNN
F 2 "" H 10400 3600 50  0001 C CNN
F 3 "" H 10400 3600 50  0001 C CNN
	1    10400 3600
	0    1    -1   0   
$EndComp
$Comp
L mainboard:GND #GND?
U 1 1
P 10950 3600
AR Path="/5DE0EDFC" Ref="#GND?"  Part="1" 
AR Path="/5CEC5A72/5DE0EDFC" Ref="#GND0111"  Part="1" 
F 0 "#GND0111" H 10950 3600 50  0001 C CNN
F 1 "GND" H 10850 3500 59  0000 L BNN
F 2 "" H 10950 3600 50  0001 C CNN
F 3 "" H 10950 3600 50  0001 C CNN
	1    10950 3600
	1    0    0    -1  
$EndComp
Wire Wire Line
	10250 3500 10950 3500
Wire Wire Line
	10400 3600 10250 3600
$EndSCHEMATC
